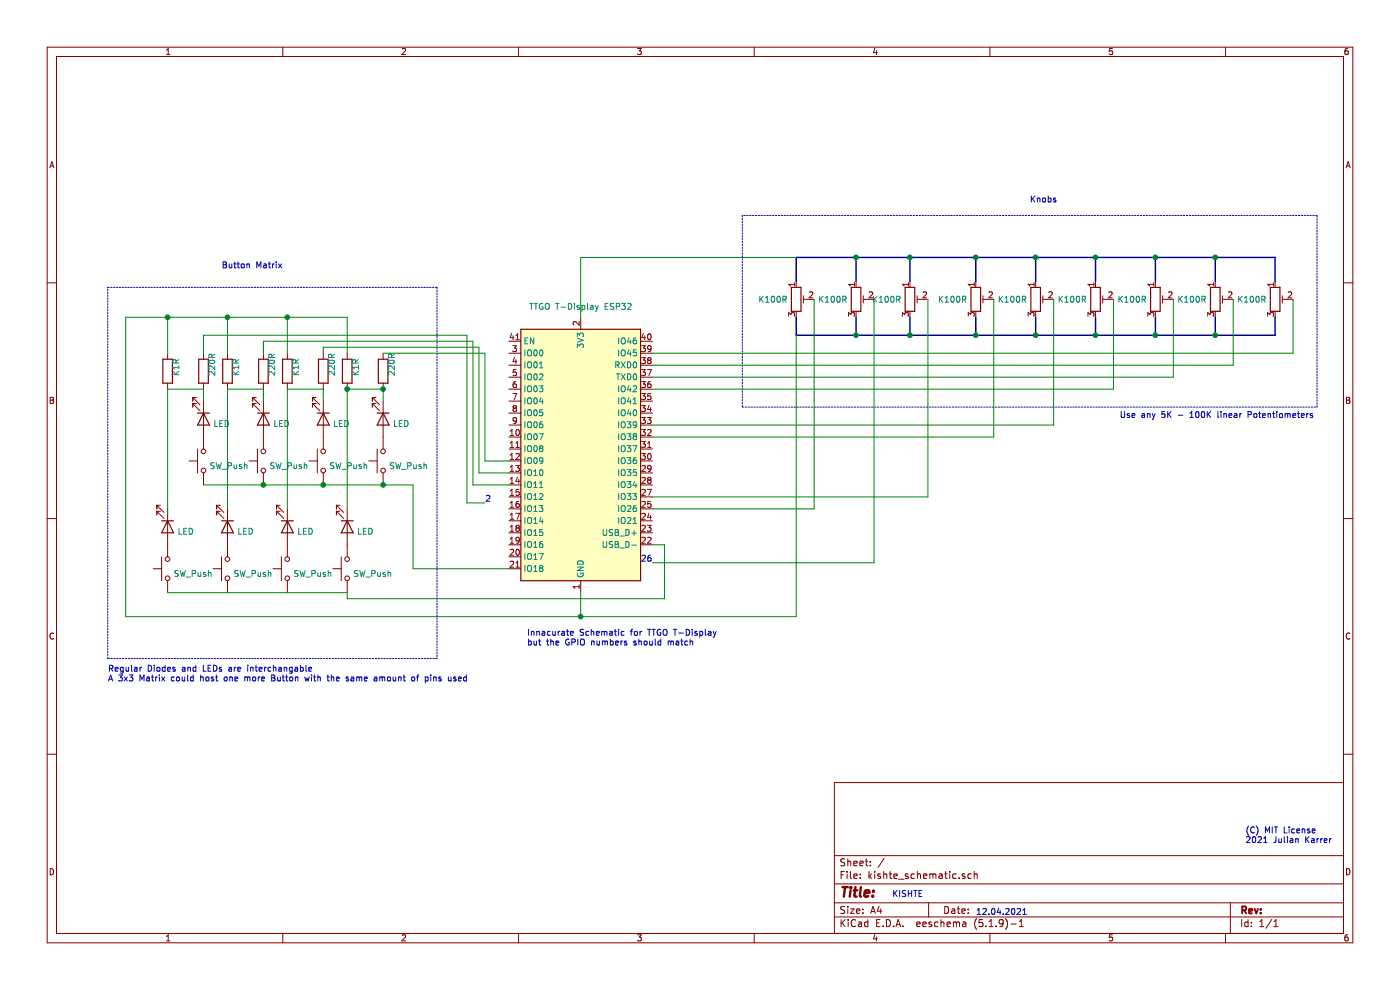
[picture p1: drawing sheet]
EESchema Schematic File Version 4
EELAYER 30 0
EELAYER END
$Descr A4 11693 8268
encoding utf-8
Sheet 1 1
Title ""
Date ""
Rev ""
Comp ""
Comment1 ""
Comment2 ""
Comment3 ""
Comment4 ""
$EndDescr
Wire Wire Line
	4850 2150 4850 2650
Text Notes 5350 4700 0    50   ~ 0
26
Wire Wire Line
	4850 4950 4850 5150
Wire Wire Line
	5450 4550 5550 4550
$Comp
L RF_Module:ESP32-S2-WROVER U?
U 1 1
P 4850 3850
F 0 "U?" H 4850 5231 50  0001 C CNN
F 1 "TTGO T-Display ESP32" H 4850 5140 50  0000 C CNN
F 2 "RF_Module:ESP32-S2-WROVER" H 5600 2700 50  0001 C CNN
F 3 "https://www.espressif.com/sites/default/files/documentation/esp32-s2-wroom_esp32-s2-wroom-i_datasheet_en.pdf" H 4550 3050 50  0001 C CNN
	1    4850 3850
	1    0    0    -1  
$EndComp
Wire Wire Line
	5550 4550 5550 5000
Wire Wire Line
	4050 2950 4050 3850
Wire Wire Line
	4050 3850 4250 3850
Wire Wire Line
	4250 3950 4000 3950
Wire Wire Line
	4000 3950 4000 2900
Wire Wire Line
	4250 4050 3950 4050
Wire Wire Line
	3950 4050 3950 2850
Text Notes 4050 4200 0    50   ~ 0
2
Wire Wire Line
	4050 4200 3900 4200
Wire Wire Line
	3900 4200 3900 2800
Wire Wire Line
	10800 2950 10800 2500
Wire Wire Line
	5450 2950 10800 2950
Wire Wire Line
	10300 3050 10300 2500
Wire Wire Line
	5450 3050 10300 3050
Wire Wire Line
	9800 3150 9800 2500
Wire Wire Line
	5450 3150 9800 3150
Wire Wire Line
	9300 3250 9300 2500
Wire Wire Line
	5450 3250 9300 3250
Wire Wire Line
	7750 4150 7750 2500
Wire Wire Line
	5450 4150 7750 4150
Wire Wire Line
	7300 4700 7300 2500
Wire Wire Line
	5450 4700 7300 4700
Wire Wire Line
	8800 3550 8800 2500
Wire Wire Line
	5450 3550 8800 3550
Wire Wire Line
	8300 3650 8300 2500
Wire Wire Line
	5450 3650 8300 3650
Wire Wire Line
	6800 4250 6800 2500
Wire Wire Line
	5450 4250 6800 4250
Wire Wire Line
	6650 5150 6650 2800
Wire Wire Line
	4850 5150 6650 5150
Wire Wire Line
	4850 2150 6650 2150
Connection ~ 10150 2150
Wire Bus Line
	10650 2150 10650 2350
Wire Bus Line
	10150 2150 10650 2150
Wire Bus Line
	10150 2150 10150 2350
Connection ~ 9650 2150
Wire Bus Line
	9650 2150 10150 2150
Connection ~ 9150 2150
Wire Bus Line
	9650 2150 9650 2350
Wire Bus Line
	9150 2150 9650 2150
Connection ~ 8650 2150
Wire Bus Line
	9150 2150 9150 2350
Wire Bus Line
	8650 2150 9150 2150
Connection ~ 8150 2150
Wire Bus Line
	8650 2150 8650 2350
Wire Bus Line
	8150 2150 8650 2150
Connection ~ 7600 2150
Wire Bus Line
	8150 2150 8150 2350
Wire Bus Line
	7600 2150 8150 2150
Connection ~ 7150 2150
Wire Bus Line
	7600 2150 7600 2350
Wire Bus Line
	7150 2150 7600 2150
Wire Bus Line
	7150 2350 7150 2150
Wire Bus Line
	6650 2150 7150 2150
Wire Bus Line
	6650 2350 6650 2150
Connection ~ 10150 2800
Wire Bus Line
	10650 2800 10650 2650
Wire Bus Line
	10150 2800 10650 2800
Connection ~ 9650 2800
Wire Bus Line
	10150 2800 10150 2650
Wire Bus Line
	9650 2800 10150 2800
Connection ~ 9150 2800
Wire Bus Line
	9650 2800 9650 2650
Wire Bus Line
	9150 2800 9650 2800
Connection ~ 8650 2800
Wire Bus Line
	9150 2800 9150 2650
Wire Bus Line
	8650 2800 9150 2800
Connection ~ 8150 2800
Wire Bus Line
	8650 2800 8650 2650
Wire Bus Line
	8150 2800 8650 2800
Connection ~ 7600 2800
Wire Bus Line
	8150 2800 8150 2650
Wire Bus Line
	7600 2800 8150 2800
Connection ~ 7150 2800
Wire Bus Line
	7600 2800 7600 2650
Wire Bus Line
	7150 2800 7600 2800
Wire Bus Line
	7150 2800 7150 2650
Wire Bus Line
	6650 2800 7150 2800
Wire Bus Line
	6650 2650 6650 2800
$Comp
L Device:R_POT_TRIM RV?
U 1 1
P 6650 2500
F 0 "RV?" H 6580 2546 50  0001 R CNN
F 1 "K100R" H 6581 2500 50  0000 R CNN
F 2 "" H 6650 2500 50  0001 C CNN
F 3 "~" H 6650 2500 50  0001 C CNN
	1    6650 2500
	1    0    0    -1  
$EndComp
$Comp
L Device:R_POT_TRIM RV?
U 1 1
P 7150 2500
F 0 "RV?" H 7080 2546 50  0001 R CNN
F 1 "K100R" H 7081 2500 50  0000 R CNN
F 2 "" H 7150 2500 50  0001 C CNN
F 3 "~" H 7150 2500 50  0001 C CNN
	1    7150 2500
	1    0    0    -1  
$EndComp
$Comp
L Device:R_POT_TRIM RV?
U 1 1
P 10650 2500
F 0 "RV?" H 10580 2546 50  0001 R CNN
F 1 "K100R" H 10581 2500 50  0000 R CNN
F 2 "" H 10650 2500 50  0001 C CNN
F 3 "~" H 10650 2500 50  0001 C CNN
	1    10650 2500
	1    0    0    -1  
$EndComp
$Comp
L Device:R_POT_TRIM RV?
U 1 1
P 10150 2500
F 0 "RV?" H 10080 2546 50  0001 R CNN
F 1 "K100R" H 10081 2500 50  0000 R CNN
F 2 "" H 10150 2500 50  0001 C CNN
F 3 "~" H 10150 2500 50  0001 C CNN
	1    10150 2500
	1    0    0    -1  
$EndComp
$Comp
L Device:R_POT_TRIM RV?
U 1 1
P 9650 2500
F 0 "RV?" H 9580 2546 50  0001 R CNN
F 1 "K100R" H 9581 2500 50  0000 R CNN
F 2 "" H 9650 2500 50  0001 C CNN
F 3 "~" H 9650 2500 50  0001 C CNN
	1    9650 2500
	1    0    0    -1  
$EndComp
$Comp
L Device:R_POT_TRIM RV?
U 1 1
P 9150 2500
F 0 "RV?" H 9080 2546 50  0001 R CNN
F 1 "K100R" H 9081 2500 50  0000 R CNN
F 2 "" H 9150 2500 50  0001 C CNN
F 3 "~" H 9150 2500 50  0001 C CNN
	1    9150 2500
	1    0    0    -1  
$EndComp
$Comp
L Device:R_POT_TRIM RV?
U 1 1
P 8650 2500
F 0 "RV?" H 8580 2546 50  0001 R CNN
F 1 "K100R" H 8581 2500 50  0000 R CNN
F 2 "" H 8650 2500 50  0001 C CNN
F 3 "~" H 8650 2500 50  0001 C CNN
	1    8650 2500
	1    0    0    -1  
$EndComp
$Comp
L Device:R_POT_TRIM RV?
U 1 1
P 8150 2500
F 0 "RV?" H 8080 2546 50  0001 R CNN
F 1 "K100R" H 8081 2500 50  0000 R CNN
F 2 "" H 8150 2500 50  0001 C CNN
F 3 "~" H 8150 2500 50  0001 C CNN
	1    8150 2500
	1    0    0    -1  
$EndComp
$Comp
L Device:R_POT_TRIM RV?
U 1 1
P 7600 2500
F 0 "RV?" H 7530 2546 50  0001 R CNN
F 1 "K100R" H 7531 2500 50  0000 R CNN
F 2 "" H 7600 2500 50  0001 C CNN
F 3 "~" H 7600 2500 50  0001 C CNN
	1    7600 2500
	1    0    0    -1  
$EndComp
Text Notes 1850 2250 0    50   ~ 0
Button Matrix
Connection ~ 4850 5150
Wire Wire Line
	1400 2650 1050 2650
Connection ~ 1400 2650
Wire Wire Line
	1400 2950 1400 2650
Wire Wire Line
	1900 2650 1400 2650
Connection ~ 1900 2650
Wire Wire Line
	1900 2950 1900 2650
Wire Wire Line
	2400 2650 1900 2650
Connection ~ 2400 2650
Wire Wire Line
	2400 2950 2400 2650
Wire Wire Line
	1050 5150 4850 5150
Wire Wire Line
	1050 2650 1050 5150
Wire Wire Line
	2900 2650 2400 2650
Wire Wire Line
	2900 2950 2900 2650
Wire Wire Line
	4000 2900 2700 2900
Wire Wire Line
	3950 2850 2200 2850
Wire Wire Line
	3900 2800 1700 2800
Wire Wire Line
	1700 2800 1700 2950
Wire Wire Line
	2200 2850 2200 2950
Wire Wire Line
	2700 2900 2700 2950
Wire Wire Line
	3200 2950 4050 2950
Connection ~ 3200 3250
Wire Wire Line
	3200 3250 2900 3250
Wire Wire Line
	5550 5000 2900 5000
$Comp
L Device:R R?
U 1 1
P 3200 3100
F 0 "R?" H 3270 3146 50  0001 L CNN
F 1 "220R" V 3270 3055 50  0000 L CNN
F 2 "" V 3130 3100 50  0001 C CNN
F 3 "~" H 3200 3100 50  0001 C CNN
	1    3200 3100
	1    0    0    -1  
$EndComp
Wire Wire Line
	2200 3250 2200 3350
Wire Wire Line
	2700 3250 2700 3350
Wire Wire Line
	3200 3250 3200 3350
Connection ~ 3200 4050
Wire Wire Line
	3450 4050 3450 4750
Wire Wire Line
	3200 4050 3450 4050
Wire Wire Line
	1700 3350 1700 3250
Wire Wire Line
	3450 4750 4250 4750
Wire Wire Line
	2700 4050 3200 4050
Connection ~ 2700 4050
Wire Wire Line
	2200 4050 2700 4050
Connection ~ 2200 4050
Wire Wire Line
	1700 4050 2200 4050
$Comp
L Device:LED D?
U 1 1
P 3200 3500
F 0 "D?" V 3147 3580 50  0001 L CNN
F 1 "LED" V 3238 3580 50  0000 L CNN
F 2 "" H 3200 3500 50  0001 C CNN
F 3 "~" H 3200 3500 50  0001 C CNN
	1    3200 3500
	0    1    1    0   
$EndComp
$Comp
L Device:LED D?
U 1 1
P 2700 3500
F 0 "D?" V 2647 3580 50  0001 L CNN
F 1 "LED" V 2738 3580 50  0000 L CNN
F 2 "" H 2700 3500 50  0001 C CNN
F 3 "~" H 2700 3500 50  0001 C CNN
	1    2700 3500
	0    1    1    0   
$EndComp
$Comp
L Device:LED D?
U 1 1
P 2200 3500
F 0 "D?" V 2147 3580 50  0001 L CNN
F 1 "LED" V 2238 3580 50  0000 L CNN
F 2 "" H 2200 3500 50  0001 C CNN
F 3 "~" H 2200 3500 50  0001 C CNN
	1    2200 3500
	0    1    1    0   
$EndComp
$Comp
L Switch:SW_Push SW?
U 1 1
P 1700 3850
F 0 "SW?" V 1746 3802 50  0001 R CNN
F 1 "SW_Push" V 1655 3802 50  0000 R CNN
F 2 "" H 1700 4050 50  0001 C CNN
F 3 "~" H 1700 4050 50  0001 C CNN
	1    1700 3850
	0    -1   -1   0   
$EndComp
$Comp
L Switch:SW_Push SW?
U 1 1
P 3200 3850
F 0 "SW?" V 3246 3802 50  0001 R CNN
F 1 "SW_Push" V 3155 3802 50  0000 R CNN
F 2 "" H 3200 4050 50  0001 C CNN
F 3 "~" H 3200 4050 50  0001 C CNN
	1    3200 3850
	0    -1   -1   0   
$EndComp
$Comp
L Switch:SW_Push SW?
U 1 1
P 2700 3850
F 0 "SW?" V 2746 3802 50  0001 R CNN
F 1 "SW_Push" V 2655 3802 50  0000 R CNN
F 2 "" H 2700 4050 50  0001 C CNN
F 3 "~" H 2700 4050 50  0001 C CNN
	1    2700 3850
	0    -1   -1   0   
$EndComp
$Comp
L Switch:SW_Push SW?
U 1 1
P 2200 3850
F 0 "SW?" V 2246 3802 50  0001 R CNN
F 1 "SW_Push" V 2155 3802 50  0000 R CNN
F 2 "" H 2200 4050 50  0001 C CNN
F 3 "~" H 2200 4050 50  0001 C CNN
	1    2200 3850
	0    -1   -1   0   
$EndComp
$Comp
L Device:LED D?
U 1 1
P 1700 3500
F 0 "D?" V 1647 3580 50  0001 L CNN
F 1 "LED" V 1738 3580 50  0000 L CNN
F 2 "" H 1700 3500 50  0001 C CNN
F 3 "~" H 1700 3500 50  0001 C CNN
	1    1700 3500
	0    1    1    0   
$EndComp
Wire Notes Line
	3650 2400 3650 5500
Wire Notes Line
	3650 5500 900  5500
Wire Notes Line
	900  5500 900  2400
Wire Notes Line
	900  2400 3650 2400
Wire Notes Line
	6200 3400 11000 3400
Wire Notes Line
	11000 3400 11000 1800
Wire Notes Line
	11000 1800 6200 1800
Wire Notes Line
	6200 1800 6200 3400
Text Notes 8600 1700 0    50   ~ 0
Knobs
Text Notes 9350 3500 0    50   ~ 0
Use any 5K - 100K linear Potentiometers
Text Notes 900  5700 0    50   ~ 0
Regular Diodes and LEDs are interchangable\nA 3x3 Matrix could host one more Button with the same amount of pins used
Text Notes 4400 5400 0    50   ~ 0
Innacurate Schematic for TTGO T-Display\nbut the GPIO numbers should match
Text Notes 8150 7650 0    50   ~ 0
12.04.2021
Text Notes 7450 7500 0    50   ~ 0
KISHTE
Text Notes 10400 7050 0    50   ~ 0
(C) MIT License\n2021 Julian Karrer
Wire Wire Line
	2400 3250 2700 3250
Wire Wire Line
	1900 3250 2200 3250
Wire Wire Line
	1400 3250 1700 3250
$Comp
L Device:R R?
U 1 1
P 2400 3100
F 0 "R?" H 2470 3146 50  0001 L CNN
F 1 "K1R" V 2470 3055 50  0000 L CNN
F 2 "" V 2330 3100 50  0001 C CNN
F 3 "~" H 2400 3100 50  0001 C CNN
	1    2400 3100
	1    0    0    -1  
$EndComp
$Comp
L Device:R R?
U 1 1
P 2700 3100
F 0 "R?" H 2770 3146 50  0001 L CNN
F 1 "220R" V 2770 3055 50  0000 L CNN
F 2 "" V 2630 3100 50  0001 C CNN
F 3 "~" H 2700 3100 50  0001 C CNN
	1    2700 3100
	1    0    0    -1  
$EndComp
$Comp
L Device:R R?
U 1 1
P 1900 3100
F 0 "R?" H 1970 3146 50  0001 L CNN
F 1 "K1R" V 1970 3055 50  0000 L CNN
F 2 "" V 1830 3100 50  0001 C CNN
F 3 "~" H 1900 3100 50  0001 C CNN
	1    1900 3100
	1    0    0    -1  
$EndComp
$Comp
L Device:R R?
U 1 1
P 2200 3100
F 0 "R?" H 2270 3146 50  0001 L CNN
F 1 "220R" V 2270 3055 50  0000 L CNN
F 2 "" V 2130 3100 50  0001 C CNN
F 3 "~" H 2200 3100 50  0001 C CNN
	1    2200 3100
	1    0    0    -1  
$EndComp
$Comp
L Device:R R?
U 1 1
P 1400 3100
F 0 "R?" H 1470 3146 50  0001 L CNN
F 1 "K1R" V 1470 3055 50  0000 L CNN
F 2 "" V 1330 3100 50  0001 C CNN
F 3 "~" H 1400 3100 50  0001 C CNN
	1    1400 3100
	1    0    0    -1  
$EndComp
$Comp
L Device:R R?
U 1 1
P 1700 3100
F 0 "R?" H 1770 3146 50  0001 L CNN
F 1 "220R" V 1770 3055 50  0000 L CNN
F 2 "" V 1630 3100 50  0001 C CNN
F 3 "~" H 1700 3100 50  0001 C CNN
	1    1700 3100
	1    0    0    -1  
$EndComp
$Comp
L Device:R R?
U 1 1
P 2900 3100
F 0 "R?" H 2970 3146 50  0001 L CNN
F 1 "K1R" V 2970 3055 50  0000 L CNN
F 2 "" V 2830 3100 50  0001 C CNN
F 3 "~" H 2900 3100 50  0001 C CNN
	1    2900 3100
	1    0    0    -1  
$EndComp
Wire Wire Line
	2900 5000 2900 4950
Connection ~ 2900 3250
Wire Wire Line
	1900 4250 1900 3250
Wire Wire Line
	2400 4250 2400 3250
Wire Wire Line
	2900 4250 2900 3250
Wire Wire Line
	1400 4950 2900 4950
Wire Wire Line
	1400 3250 1400 4300
$Comp
L Device:LED D?
U 1 1
P 2900 4400
F 0 "D?" V 2847 4480 50  0001 L CNN
F 1 "LED" V 2938 4480 50  0000 L CNN
F 2 "" H 2900 4400 50  0001 C CNN
F 3 "~" H 2900 4400 50  0001 C CNN
	1    2900 4400
	0    1    1    0   
$EndComp
$Comp
L Device:LED D?
U 1 1
P 2400 4400
F 0 "D?" V 2347 4480 50  0001 L CNN
F 1 "LED" V 2438 4480 50  0000 L CNN
F 2 "" H 2400 4400 50  0001 C CNN
F 3 "~" H 2400 4400 50  0001 C CNN
	1    2400 4400
	0    1    1    0   
$EndComp
$Comp
L Device:LED D?
U 1 1
P 1900 4400
F 0 "D?" V 1847 4480 50  0001 L CNN
F 1 "LED" V 1938 4480 50  0000 L CNN
F 2 "" H 1900 4400 50  0001 C CNN
F 3 "~" H 1900 4400 50  0001 C CNN
	1    1900 4400
	0    1    1    0   
$EndComp
$Comp
L Switch:SW_Push SW?
U 1 1
P 1400 4750
F 0 "SW?" V 1446 4702 50  0001 R CNN
F 1 "SW_Push" V 1355 4702 50  0000 R CNN
F 2 "" H 1400 4950 50  0001 C CNN
F 3 "~" H 1400 4950 50  0001 C CNN
	1    1400 4750
	0    -1   -1   0   
$EndComp
$Comp
L Switch:SW_Push SW?
U 1 1
P 2900 4750
F 0 "SW?" V 2946 4702 50  0001 R CNN
F 1 "SW_Push" V 2855 4702 50  0000 R CNN
F 2 "" H 2900 4950 50  0001 C CNN
F 3 "~" H 2900 4950 50  0001 C CNN
	1    2900 4750
	0    -1   -1   0   
$EndComp
$Comp
L Switch:SW_Push SW?
U 1 1
P 2400 4750
F 0 "SW?" V 2446 4702 50  0001 R CNN
F 1 "SW_Push" V 2355 4702 50  0000 R CNN
F 2 "" H 2400 4950 50  0001 C CNN
F 3 "~" H 2400 4950 50  0001 C CNN
	1    2400 4750
	0    -1   -1   0   
$EndComp
$Comp
L Switch:SW_Push SW?
U 1 1
P 1900 4750
F 0 "SW?" V 1946 4702 50  0001 R CNN
F 1 "SW_Push" V 1855 4702 50  0000 R CNN
F 2 "" H 1900 4950 50  0001 C CNN
F 3 "~" H 1900 4950 50  0001 C CNN
	1    1900 4750
	0    -1   -1   0   
$EndComp
$Comp
L Device:LED D?
U 1 1
P 1400 4400
F 0 "D?" V 1347 4480 50  0001 L CNN
F 1 "LED" V 1438 4480 50  0000 L CNN
F 2 "" H 1400 4400 50  0001 C CNN
F 3 "~" H 1400 4400 50  0001 C CNN
	1    1400 4400
	0    1    1    0   
$EndComp
$EndSCHEMATC
